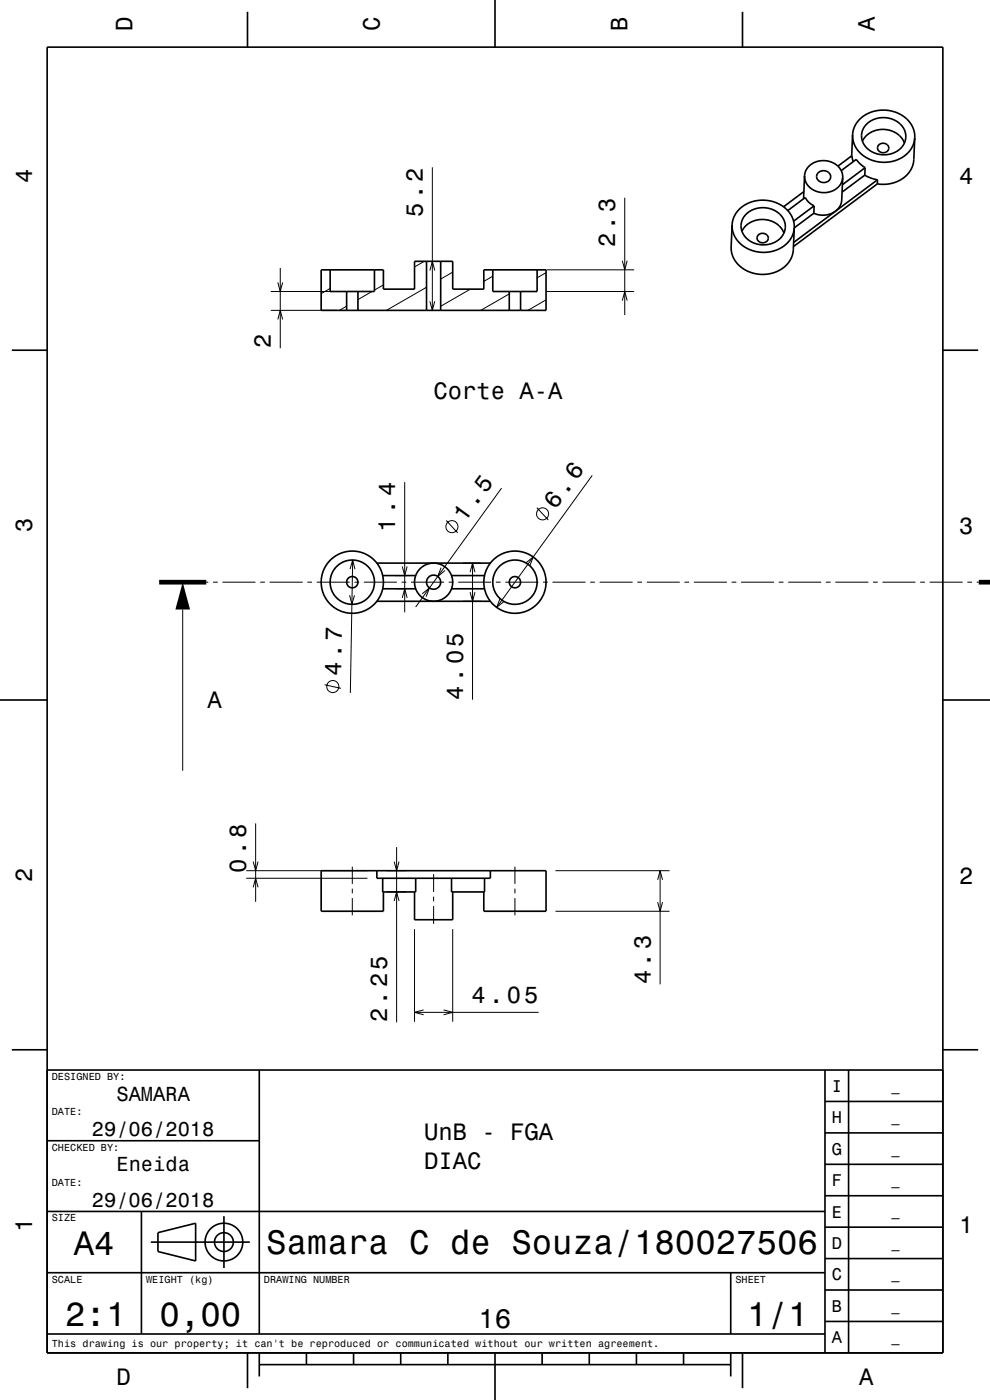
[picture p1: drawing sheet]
<svg xmlns="http://www.w3.org/2000/svg" width="210mm" height="297mm" viewBox="0 0 210 297" stroke-linecap="round" stroke-linejoin="round" font-family="sans-serif">
<g fill="none" stroke="#000" stroke-width=".21">
<path d="M91.7 35.5v30.3M58.9 59.9l.5 1.9 .6-1.9M59.4 56.8v17.1M90 55.4l-2.1 1.2M91.2 57.4l.5-2 .5 2M96 57.7l-2.5 1.5M104.5 58.6l-1.9 1.1M115.8 57.8l-1.9 1.1M115.9 57.2h18.6M132 55.3l.5 1.9 .5-1.9M132.5 42v24.8M57.4 61.8h14.1"/>
<path d="M57.4 65.8h14.1M58.9 67.8l.5-2 .6 2M70 61.2l-1.9 1.1M73.5 64.9l-1.5 .9M78.9 61.8l-3 1.8M81.3 60.4l-1.9 1.1M90.5 60.9l-8.5 4.9M91.2 63.9l.5 1.9 .5-1.9M99.8 61.3l-6.3 3.7M108 62.3l-6 3.5M115.8 63.6l-3.8 2.2M115.9 61.8h18.6"/>
<path d="M132 63.8l.5-2 .5 2M74.8 118.8l-.5 28.2M85.8 102.3v27.6M94.7 110.4l2.4 2.6M98.2 119.5h3.8M100.2 119.5v28.9M106.4 103.6l-18.2 25.2M111.5 119.4l1.6-1.2-.7 1.8M113.9 107.7l2.4 2.6M125.6 100.8l-20.2 28.1M38.8 129.3v34.2M43.8 123.5h.4"/>
<path d="M45.2 123.5h1M47.2 123.5h7M55.2 123.5h1M57.2 123.5h7M65.2 123.5h1M67.2 123.5h7M74.2 126.3l.4 1.9 .6-1.9M74.3 120.7l.5-1.9 .5 1.9M75.2 123.5h1M77.2 123.5h7M83.8 124.9h2.4M83.8 122.1h2.4"/>
<path d="M85.2 123.5h1M85.3 126.8l.5-1.9 .6 1.9M85.3 120.2l.5 1.9 .6-1.9M87.2 123.5h7M89.5 126l1.6-1.3-.7 1.9M93.6 120.4l-.7 1.9 1.5-1.3M95.2 123.5h1M97.2 123.5h7M98.2 127.6h3.8M99.7 121.4l.5-1.9 .6 1.9M99.7 125.6l.5 2 .6-2M105.2 123.5h1"/>
<path d="M106.1 127l-.7 1.9 1.5-1.3M107.2 123.5h7M115.2 123.5h1M117.2 123.5h7M125.2 123.5h1M127.2 123.5h7M135.2 123.5h1M137.2 123.5h7M145.2 123.5h1M147.2 123.5h7M155.2 123.5h1M157.2 123.5h7"/>
<path d="M165.2 123.5h1M167.2 123.5h7M175.2 123.5h1M177.2 123.5h7M185.2 123.5h1M187.2 123.5h7M195.2 123.5h1M197.2 123.5h7M205.2 123.5h1M207.2 123.5h.4M68.8 145.3l3.5 .7M54.2 174.7v16.6"/>
<path d="M84.1 179.7v37.2M52.2 184.7h25.7M52.2 186.3h25.7M53.7 188.2l.5-1.9 .5 1.9M53.7 182.8l.5 1.9 .5-1.9M74.7 183.9v3.6M74.7 188.5v1M74.7 190.5v3.7M82.1 184.7h4.1M82.1 189.2h4.1M83.6 191.1l.5-1.9 .5 1.9M83.6 182.8l.5 1.9 .5-1.9"/>
<path d="M87.9 197.1v19.7M92 185.4v3.8M92 190.2v1M92 192.2v3.8M96 197.1v19.7M109.2 183.9v3.6M109.2 188.5v1M109.2 190.5v3.7M117.8 193.3h24.2M117.8 184.7h24.2M139.5 186.6l.5-1.9 .5 1.9M139.5 191.4l.5 1.9 .5-1.9"/>
<path d="M140 184.7v24.1M87.9 214.8h26.4M89.9 214.2l-2 .6 2 .5M94.1 214.2l1.9 .6-1.9 .5"/>
<circle cx="95.9" cy="111.7" r="1.28"/>
<circle cx="115.1" cy="109" r="1.28"/>
<circle cx="70.6" cy="145.6" r="1.28"/>
</g>
<g fill="none" stroke="#000" stroke-width=".35">
<path d="M10 10h190v277h-190zM52.5 2.5v7.5M105 0v10M157.5 2.5v7.5M170.7 37.3a4.1 4.1 0 0 0 5.7 3.3 3.4 3.4 0 0 0 2.4-3M170.7 37.3a4.1 4.1 0 0 1 6-2.7 3.4 3.4 0 0 1 2.1 3M170.7 37.3l-.2 4.9M173.6 36.6a1.44 1.44 0 0 1 1.8-.3 1.44 1.44 0 0 1 .6 1.8 1.51 1.51 0 0 1-1.7 .6 1.51 1.51 0 0 1-1-1.6zM178.8 37.6l-.3 4.8a4 4 0 0 1-5.9 2.8M180.9 28.6a6.3 6.3 0 0 0 6.9 5.8 6 6 0 0 0 6.2-5.2M180.9 28.6a6.2 6.2 0 0 1 7.3-5.2 6 6 0 0 1 5.8 5.8M180.9 28.6l-.2 4.5"/>
<path d="M181 34.3l-.3-1.3-3 2.2M182.9 30a5 5 0 0 1 8.9 .3M183.4 37.2l1.4 .6 1.3 .3M183.4 37.2l-4.8 3.6M183.5 35.6l-1.1-.9-.8-.9-3.2 2.4M183.5 35.6l-4.8 3.6M183.5 35.6l-.1 1.6M183.9 26.3a5.1 5.1 0 0 1 8.1 1.8 4.1 4.1 0 0 1-4.4 4.7 4.3 4.3 0 0 1-4.7-4.8l.3-.8zM186.1 39l-17.8 13.3M186.1 38.1l-17.8 13.3M186.1 38.1v.9M186.5 30.7a1.13 1.13 0 0 1 1.5-.2 1.13 1.13 0 0 1 .3 1.5 1.13 1.13 0 0 1-1.6 .3 1.13 1.13 0 0 1-.2-1.6z"/>
<path d="M194 29.2l-.2 4.7a6.2 6.2 0 0 1-7.2 5.2l-.5-.1M68.1 57.2h13.2v4.1h6.6v-5.9h8.1v5.9h6.6v-4.1h13.2v8.6h-47.7zM70 57.2v4.6h9.4v-4.6M90.5 55.4v10.4M93.5 55.4v10.4M104.5 57.2v4.6h9.4v-4.6M155.3 47.7a6.3 6.3 0 0 0 7 5.8 6 6 0 0 0 6.2-5.2M155.3 47.7a6.2 6.2 0 0 1 7.3-5.2 6 6 0 0 1 5.9 5.8M155.3 47.7l-.2 4.7a6.3 6.3 0 0 0 7 5.8 6 6 0 0 0 6.2-5.2l.2-4.7M157.4 49.1a5 5 0 0 1 8.9 .3M158.3 45.4a5.1 5.1 0 0 1 8.2 1.8 4.1 4.1 0 0 1-4.4 4.7 4.3 4.3 0 0 1-4.8-4.8l.4-1zM160.9 49.8a1.13 1.13 0 0 1 1.5-.2 1.13 1.13 0 0 1 .3 1.6 1.13 1.13 0 0 1-1.6 .2 1.13 1.13 0 0 1-.2-1.6z"/>
<path d="M170.5 40.6l-4.3 3.3M172.6 45.2l-4.1 3.1M172.7 43.7l-1.1-.7-.8-1.1-3.7 2.8M172.7 43.7l-.1 1.5M172.7 43.7l-4.4 3.2M2.5 74.3h7.5M73.5 61.8v4M75.9 61.8v4M108 61.8v4M110.4 61.8v4M200 74.3h7.5M79.9 119.5h24.1"/>
<path d="M79.9 127.6h24.1M81.2 122.1h7M81.2 124.9h7M95.8 122.1h7M95.8 124.9h7M0 148.5h10M200 148.5h10M79.9 184.7v1.6h24.1v-1.6M81.2 186.3v2.9h7v-2.9M81.3 189.2v4.1h-13.2v-8.6h47.7v8.6h-13.2v-4.1M87.9 189.2v5.9h8.1v-5.9M95.8 186.3v2.9h7v-2.9"/>
<path d="M2.5 222.7h7.5M10 227h190M55 227v56M175 233.7h25M175 227v60M180 227v60M200 222.7h7.5M10 257h165M10 242h45M30 257v26M47.5 258v11M175 253.7h25"/>
<path d="M175 247h25M175 240.3h25M10 270h165M32 263.5h21M33.5 261.5l8-2v8l-8-2zM155 270v13M175 273.7h25M175 267h25M175 260.3h25M10 283h165M52.5 287v7.5M55 289.5h100"/>
<path d="M55 287v5M65 287v2.5M75 287v2.5M85 287v2.5M95 287v2.5M105 287v10M115 287v2.5M125 287v2.5M135 287v2.5M145 287v2.5M155 287v5M157.5 287v7.5"/>
<path d="M175 280.3h25"/>
<circle cx="74.7" cy="123.5" r="4.7"/>
<circle cx="74.7" cy="123.5" r="1.2"/>
<circle cx="74.7" cy="123.5" r="6.6"/>
<circle cx="92" cy="123.5" r="1.5"/>
<circle cx="92" cy="123.5" r="4.1"/>
<circle cx="109.2" cy="123.5" r="1.2"/>
<circle cx="109.2" cy="123.5" r="6.6"/>
<circle cx="109.2" cy="123.5" r="4.7"/>
<circle cx="47.5" cy="263.5" r="2"/>
<circle cx="47.5" cy="263.5" r="4"/>
</g>
<path d="M33.8 123.5h10M207.6 123.5h2.4" fill="none" stroke="#000" stroke-width="1" stroke-linecap="butt"/>
<path d="M38.8 123.5l1.5 5.8h-3.1z" fill-rule="evenodd" fill="#000"/>
<g font-size="7.2">
<text x="15.7" y="266.3">A4</text>
<text x="56.4" y="266.1">Samara C de Souza/180027506</text>
<text x="13.8" y="281.3">2:1</text>
<text x="33.8" y="281.3">0,00</text>
<text x="158.5" y="281.3">1/1</text>
</g>
<text font-size="5.8" x="101.5" y="281.6">16</text>
<g font-size="5.1">
<text x="98.6" y="110.9" transform="rotate(-54 98.6 110.9)">1.5</text>
<text x="117.8" y="108.2" transform="rotate(-54 117.8 108.2)">6.6</text>
</g>
<g font-size="5">
<text x="28.1" y="6.5" transform="rotate(-90 28.1 6.5)">D</text>
<text x="80.6" y="6.5" transform="rotate(-90 80.6 6.5)">C</text>
<text x="133.1" y="6.5" transform="rotate(-90 133.1 6.5)">B</text>
<text x="185.6" y="6.5" transform="rotate(-90 185.6 6.5)">A</text>
<text x="6.8" y="38.7" transform="rotate(-90 6.8 38.7)">4</text>
<text x="203.5" y="39">4</text>
<text x="89.7" y="46" transform="rotate(-90 89.7 46)">5.2</text>
<text x="130.5" y="52.5" transform="rotate(-90 130.5 52.5)">2.3</text>
<text x="57.4" y="73.9" transform="rotate(-90 57.4 73.9)">2</text>
<text x="92" y="84.7">Corte A-A</text>
<text x="6.8" y="112.9" transform="rotate(-90 6.8 112.9)">3</text>
<text x="83.8" y="112.8" transform="rotate(-90 83.8 112.8)">1.4</text>
<text x="203.5" y="113.2">3</text>
<text x="72.4" y="143.4" transform="rotate(-89 72.4 143.4)">4.7</text>
<text x="98.2" y="148.4" transform="rotate(-90 98.2 148.4)">4.05</text>
<text x="44" y="150.2">A</text>
<text x="52.2" y="185.2" transform="rotate(-90 52.2 185.2)">0.8</text>
<text x="6.8" y="187.1" transform="rotate(-90 6.8 187.1)">2</text>
<text x="203.5" y="187.4">2</text>
<text x="138" y="208.8" transform="rotate(-90 138 208.8)">4.3</text>
<text x="100" y="212.8">4.05</text>
<text x="82.1" y="216.9" transform="rotate(-90 82.1 216.9)">2.25</text>
<text x="90" y="241.9">UnB - FGA</text>
<text x="90" y="247.9">DIAC</text>
<text x="6.8" y="261.3" transform="rotate(-90 6.8 261.3)">1</text>
<text x="203.5" y="261.6">1</text>
<text x="24.7" y="293.8">D</text>
<text x="182.2" y="293.8">A</text>
</g>
<g font-size="4.3">
<text x="24.7" y="233.5">SAMARA</text>
<text x="19.5" y="241">29/06/2018</text>
<text x="24.7" y="248.5">Eneida</text>
<text x="19.5" y="256">29/06/2018</text>
</g>
<g font-size="3.6">
<text x="176.4" y="231.6">I</text>
<text x="176.4" y="238.3">H</text>
<text x="176.4" y="245">G</text>
<text x="176.4" y="251.6">F</text>
<text x="176.4" y="258.3">E</text>
<text x="176.4" y="265">D</text>
<text x="176.4" y="271.6">C</text>
<text x="176.4" y="278.3">B</text>
<text x="176.4" y="285">A</text>
</g>
<g font-size="2.9">
<text x="189.1" y="231.4">_</text>
<text x="189.1" y="238">_</text>
<text x="189.1" y="244.7">_</text>
<text x="189.1" y="251.4">_</text>
<text x="189.1" y="258">_</text>
<text x="189.1" y="264.7">_</text>
<text x="189.1" y="271.4">_</text>
<text x="189.1" y="278">_</text>
<text x="189.1" y="284.7">_</text>
</g>
<g font-size="2.2">
<text x="11" y="229.1">DESIGNED BY:</text>
<text x="11" y="236.6">DATE:</text>
<text x="11" y="244.1">CHECKED BY:</text>
<text x="11" y="251.6">DATE:</text>
<text x="11" y="259.1">SIZE</text>
<text x="11" y="272.1">SCALE</text>
<text x="31" y="272.1">WEIGHT (kg)</text>
<text x="56" y="272.1">DRAWING NUMBER</text>
<text x="156" y="272.1">SHEET</text>
<text x="11" y="285.8">This drawing is our property; it can't be reproduced or communicated without our written agreement.</text>
</g>
</svg>
